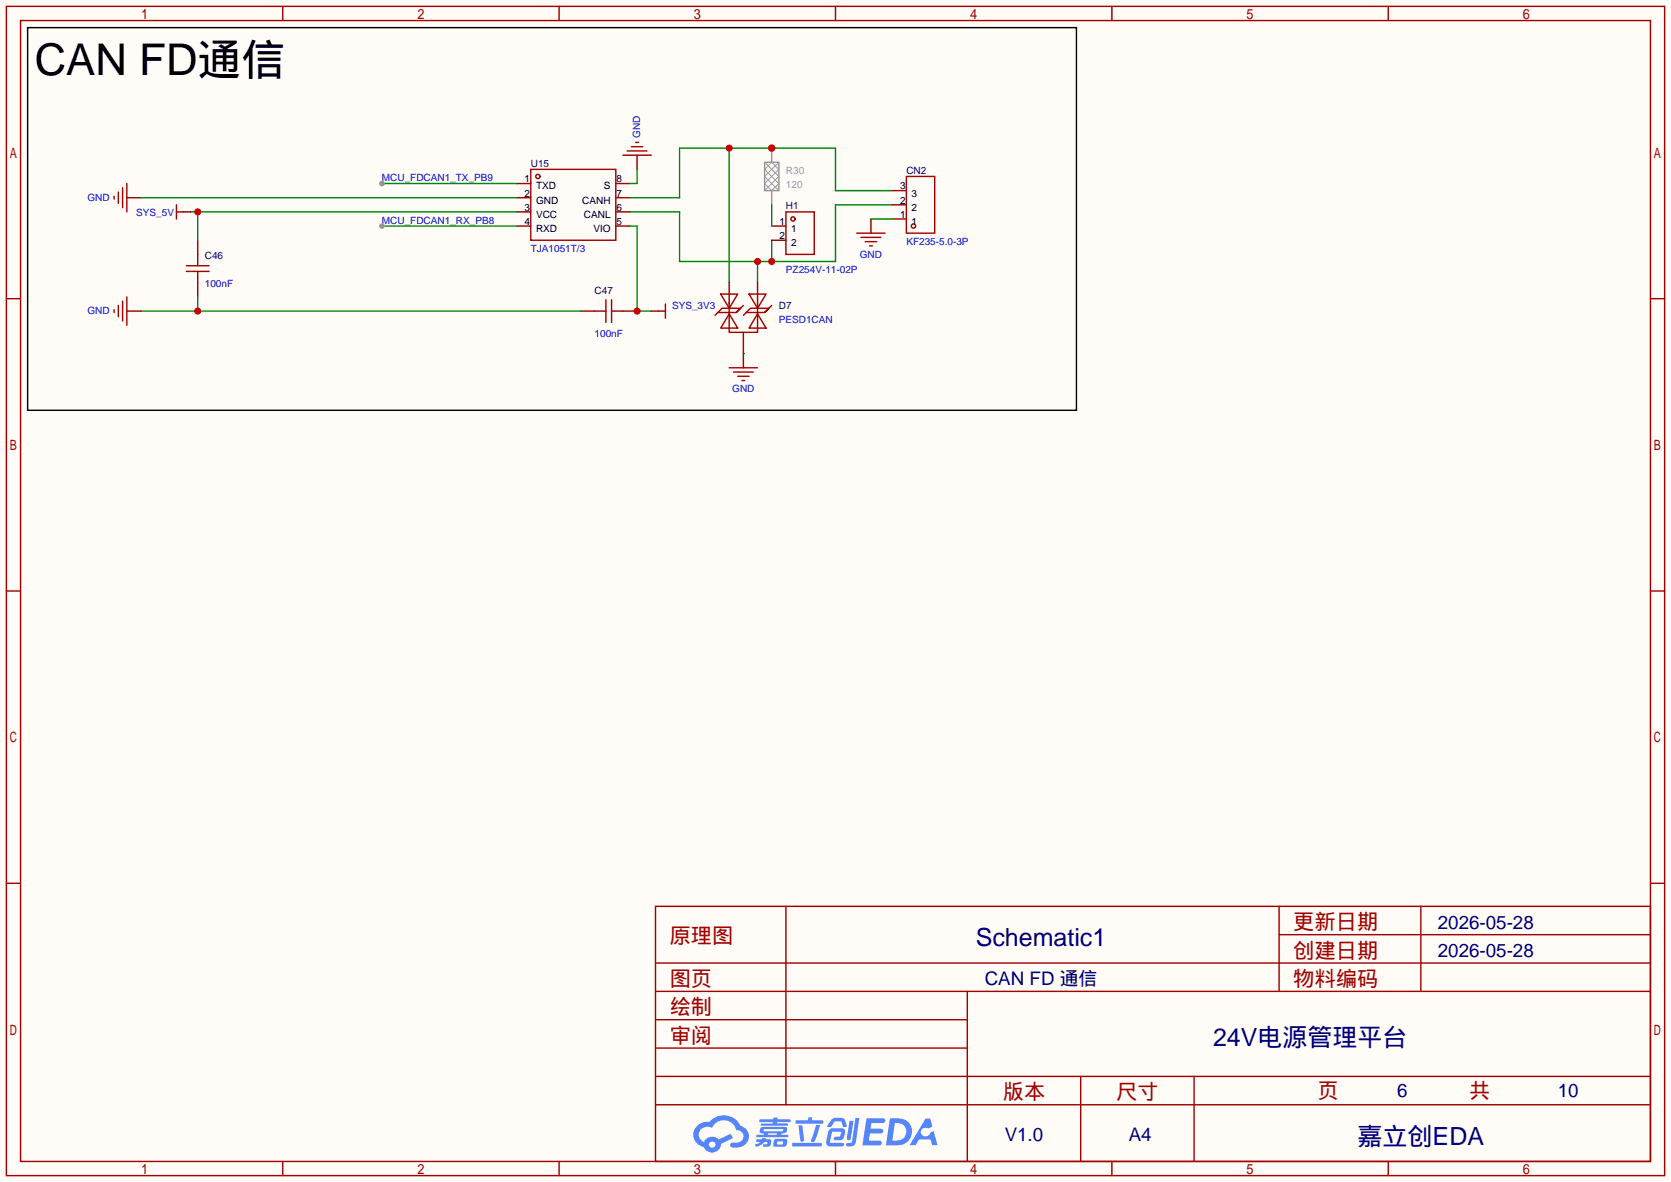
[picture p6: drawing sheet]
<svg xmlns="http://www.w3.org/2000/svg" width="299mm" height="212mm" viewBox="0 0 299 212" stroke-linecap="round" stroke-linejoin="round" font-family="sans-serif">
<path d="M0 0h299.5v211.8h-299.5z" fill="#fffcf7"/>
<g fill="none" stroke="#a10000" stroke-width=".25">
<path d="M1.1 1.1h297.2v209.6h-297.2zM3.7 3.7h292.1v204.5h-292.1zM50.7 1.1v2.6M100.2 1.1v2.6M149.7 1.1v2.6M199.3 1.1v2.6M248.8 1.1v2.6M1.1 53.5h2.6M295.8 53.5h2.5M1.1 105.9h2.6M295.8 105.9h2.5M1.1 158.3h2.6"/>
<path d="M295.8 158.3h2.5M117.5 162.4h178.3v45.8h-178.3zM117.5 177.7h178.3M117.5 172.6h178.3M140.8 162.4v35.6M173.4 177.7v30.5M229.2 162.4v15.3M229.2 167.5h66.6M254.6 162.4v15.3M117.5 182.8h55.9M117.5 198h178.3M117.5 192.9h178.3"/>
<path d="M117.5 187.8h55.9M193.7 192.9v15.3M214 192.9v15.3M50.7 208.2v2.5M100.2 208.2v2.5M149.7 208.2v2.5M199.3 208.2v2.5M248.8 208.2v2.5"/>
</g>
<g fill="#5487ff">
<path d="M155.3 200.4h2.1a.97 .97 0 0 1 1.3 .4 .53 .53 0 0 1-.7 .5h-1.8l-.2 1h1.9a.43 .43 0 0 1 .4 .5 .43 .43 0 0 1-.5 .3h-1.9l-.2 1.3h1.7a.45 .45 0 0 1 .6 .2 .45 .45 0 0 1-.2 .6l-3.2 .1z"/>
<path d="M165.9 200.5h.8l.4 1.4-.7 .4a.82 .82 0 0 0-1.2 .1 .82 .82 0 0 0 .1 1.1 .82 .82 0 0 0 1.2 0l.2-.5 .6-.3 .7 2.5h-.9l-.3-1h-2.1l-.6 1h-1.1z"/>
<path d="M152.2 200.9h.8l-.5 3.2a.36 .36 0 0 1-.4 .3 .36 .36 0 0 1-.3-.4z"/>
<path d="M153.3 200.4h.7l-.6 4.3a1.13 1.13 0 0 1-1.8 .6l.2-.4 .7-.1 .2-.2z"/>
<path d="M149 200.7l.6-.4h1a.77 .77 0 0 1 .9 .6l.3 .9-.2 .2h-.5l-.4-1h-.9a1.3 1.3 0 0 0-.8 .9l-.6 .1-.2-.2z"/>
<path d="M148.6 202.5l.5-.3h1.7a.66 .66 0 0 1 .6 .9l-.1 .4a.81 .81 0 0 1-.9 .9h-.7a.32 .32 0 0 1-.3-.4 .32 .32 0 0 1 .4-.3h.7l.3-.9-1.7 .1-.3 1.9h2.1a.32 .32 0 0 1 .4 .4 .32 .32 0 0 1-.4 .3l-2.3-.1-.5-.3v-.5z"/>
<path d="M142 204.8h5a.33 .33 0 0 1 .3 .4 .33 .33 0 0 1-.3 .3h-4.9l-.2-.2z"/>
<path d="M146.3 201.6h.7l-1 2.9a.36 .36 0 0 1-.4 .2 .36 .36 0 0 1-.3-.3z"/>
<path d="M143.1 201.7h.7l.3 2.6a.34 .34 0 0 1-.3 .3 .34 .34 0 0 1-.4-.2z"/>
<path d="M142.6 200.8h2.2l.1-.4 .1-.2h.6l-.1 .6h1.8a.32 .32 0 0 1 .3 .3 .32 .32 0 0 1-.4 .3h-4.5l-.1-.1z"/>
<path d="M135.6 204.2h.9l.1-.2 .7-.1-.1 .3h.9a.82 .82 0 0 1-.6 1.3h-.7v-.4l.7-.1v-.3h-.5l-.5 .4-1 .4-.2-.4 1-.4h-.8z"/>
<path d="M136.1 200.6h2.5v-.3h.8l-.1 .3h2.2l.2 .3-.2 .2h-2.3v.3h1.8l.2 .2-.2 .2h-4.5l-.2-.2 .1-.2h2l.1-.3h-2.3l-.1-.2z"/>
<path d="M159.5 200.4l-.7 4.9h1.6a2.47 2.47 0 0 0 2.9-1.7 2.47 2.47 0 0 0-1.4-3zM160.4 201.3a1.61 1.61 0 0 1 2 1.4 1.61 1.61 0 0 1-1.8 1.7h-.7z"/>
<path d="M136.3 202.2a.55 .55 0 0 0-.2 .7 .55 .55 0 0 0 .7 .2l.1 .3h-1.3v.4h5.5l.2-.2-.2-.2h-1.2l.2-.3a.7 .7 0 0 0 .8-.2 .7 .7 0 0 0 0-.9h-4.1zM136.9 202.4h3.3l.2 .1-.2 .2h-3.2l-.2-.1zM137.6 203.1h1.7l-.2 .3h-1.4z"/>
<path d="M138.8 204.3a1.05 1.05 0 0 0-.1 1.2 2.91 2.91 0 0 0 2.2-.2 .98 .98 0 0 0 0-1.2h-1.6zM139.4 204.6l.8-.1 .1 .1v.3l-.2 .2h-.8z"/>
<path d="M125 201.7a2.23 2.23 0 0 0-.7 2.3 2.23 2.23 0 0 0 1.8 1.6 1.58 1.58 0 0 0 1.8 .9 1.58 1.58 0 0 0 1.3-1.5l2.2-1-.5-.8-2.1 1a1.65 1.65 0 0 0-2.6 .5 1.45 1.45 0 0 1-.8-2 1.45 1.45 0 0 1 2-.7l.2 .1a2.3 2.3 0 0 1 2.3-1.3 2.3 2.3 0 0 1 2.1 1.7 1.12 1.12 0 0 1 1.2 1.1 1.12 1.12 0 0 1-1.1 1.2h-.7a.45 .45 0 0 0-.6 .3 .45 .45 0 0 0 .5 .6 2.26 2.26 0 0 0 2.9-2.5 2.04 2.04 0 0 0-1.5-1.4 3.3 3.3 0 0 0-5.5-.7l-1.2 .1zM127.1 205.2a.57 .57 0 0 1 1.1 0 .57 .57 0 0 1-1.1 0z"/>
</g>
<path d="M5 5h187.9v68.5h-187.9z" fill="none" stroke="#000" stroke-width=".25"/>
<g fill="none" stroke="#a10000" stroke-width=".25">
<path d="M95.1 30.4h15.3v12.7h-15.3zM33.4 47.6h4.1M33.4 48.6h4.1M35.4 45.6v2M35.4 48.6v2.1M106.6 55.8h2M108.6 53.7v4.1M109.6 55.8h2M109.6 53.7v4.1"/>
<circle cx="96.4" cy="31.6" r=".38"/>
</g>
<path d="M92.6 32.9h2.5M92.6 35.4h2.5M92.6 38h2.5M110.4 32.9h2.5M110.4 35.4h2.5M110.4 38h2.5M35.4 43.1v2.5M35.4 50.7v2.5M92.6 40.5h2.5M104 55.8h2.6M110.4 40.5h2.5M111.6 55.8h2.6" fill="none" stroke="#870000" stroke-width=".25"/>
<path d="M130.7 26.5v24.2M159.9 34.2h-10.2v-7.7h-27.9v8.9h-8.9" fill="none" stroke="#008700" stroke-width=".25"/>
<g fill="#c00">
<circle cx="138.3" cy="26.5" r=".63"/>
<circle cx="130.7" cy="26.5" r=".63"/>
</g>
<path d="M159.9 36.7h-10.2v10.2h-27.9v-8.9h-8.9M135.8 46.9v3.8M138.3 43.1v3.8" fill="none" stroke="#008700" stroke-width=".25"/>
<g fill="#c00">
<circle cx="138.3" cy="46.9" r=".63"/>
<circle cx="135.8" cy="46.9" r=".63"/>
</g>
<path d="M137 30.4l2.6 2.5-1.3 1.3-1.3-1.3 2.6-2.5-1.3-1.3zM137 29.1l2.6 2.5-2.6 2.6M139.6 29.1l-2.6 2.5 2.6 2.6" fill="none" stroke="#999" stroke-width=".18"/>
<path d="M137 29.1h2.6v5.1h-2.6zM138.3 26.5v2.6" fill="none" stroke="#999" stroke-width=".25"/>
<circle cx="138.3" cy="26.5" r=".63" fill="#c00"/>
<path d="M138.3 34.2v2.5" fill="none" stroke="#999" stroke-width=".25"/>
<g fill="none" stroke="#a10000" stroke-width=".25">
<path d="M162.4 31.6h5.1v10.2h-5.1zM153.5 41.8h5.1M154.3 42.5h3.6M155.1 43.3h2M155.8 44.1h.5M130.7 65.9h5.1M131.4 66.7h3.6M132.2 67.4h2M133 68.2h.5"/>
<circle cx="163.7" cy="40.5" r=".38"/>
</g>
<path d="M156.1 39.2v2.6M159.9 39.2h2.5M159.9 36.7h2.5M159.9 34.2h2.5M133.2 63.4v2.5" fill="none" stroke="#870000" stroke-width=".25"/>
<path d="M34.2 38h58.4M35.4 38v5.1M156.1 39.2h3.8" fill="none" stroke="#008700" stroke-width=".25"/>
<circle cx="35.4" cy="38" r=".63" fill="#c00"/>
<path d="M112.9 40.5h1.3v15.3h2.5" fill="none" stroke="#008700" stroke-width=".25"/>
<circle cx="114.2" cy="55.8" r=".63" fill="#c00"/>
<path d="M32.9 38h1.3M116.7 55.8h1.3" fill="none" stroke="#870000" stroke-width=".25"/>
<path d="M31.6 36.7v2.5M31.6 38h1.3M118 55.8h1.3M119.3 54.5v2.5" fill="none" stroke="#a10000" stroke-width=".25"/>
<path d="M25.3 55.8h78.7M35.4 53.2v2.6" fill="none" stroke="#008700" stroke-width=".25"/>
<circle cx="35.4" cy="55.8" r=".63" fill="#c00"/>
<path d="M22.7 35.4h2.6M114.2 27.8v2.6M22.7 55.8h2.6" fill="none" stroke="#870000" stroke-width=".25"/>
<path d="M20.4 35.2v.5M21.2 34.4v2M22 33.7v3.5M22.7 32.9v5.1M111.6 27.8h5.1M112.4 27.1h3.6M113.2 26.3h2M113.9 25.5h.5M20.4 55.5v.5M21.2 54.7v2.1M22 54v3.5M22.7 53.2v5.1" fill="none" stroke="#a10000" stroke-width=".25"/>
<path d="M25.3 35.4h67.3M68.5 32.9h24.1" fill="none" stroke="#008700" stroke-width=".25"/>
<circle cx="68.5" cy="32.9" r=".51" fill="#999"/>
<path d="M114.2 30.4v2.5h-1.3M68.5 40.5h24.1" fill="none" stroke="#008700" stroke-width=".25"/>
<circle cx="68.5" cy="40.5" r=".51" fill="#999"/>
<g fill="none" stroke="#a10000" stroke-width=".25">
<path d="M140.8 38h5.1v7.6h-5.1zM129.2 52.7h3l-1.5 2.5zM130.7 56.3l1.5 2.5h-3zM130.7 54.2v5.4h5.1v-5.1M132 56l.7-.8-.7 .8h-3.3l-.6 .5M133.2 54.7l-.5 .5h-3.3l-.7 .8M134.2 52.7h3.1l-1.5 2.5zM135.8 56.3l1.5 2.5h-3.1zM137 56l.8-.8-.8 .8h-3.3l-.5 .5M138.3 54.7l-.5 .5h-3.3l-.8 .8"/>
<circle cx="142.1" cy="39.2" r=".38"/>
</g>
<path d="M130.7 50.7v3.8M133.2 59.6v3.8M135.8 50.7v3.8M138.3 40.5h2.5M138.3 43.1h2.5" fill="none" stroke="#870000" stroke-width=".25"/>
<path d="M138.3 36.7v3.8M133.2 63.4h.1" fill="none" stroke="#008700" stroke-width=".25"/>
<text font-size="7.8" x="6.2" y="13.4">CAN FD通信</text>
<g font-size="4.5" fill="#000080">
<text x="174.9" y="169.6">Schematic1</text>
<text x="217.4" y="187.4">24V电源管理平台</text>
<text x="243.3" y="205.2">嘉立创EDA</text>
</g>
<g font-size="3.8" fill="#a00000">
<text x="231.8" y="166.5">更新日期</text>
<text x="120" y="169.1">原理图</text>
<text x="231.8" y="171.6">创建日期</text>
<text x="120" y="176.7">图页</text>
<text x="231.8" y="176.7">物料编码</text>
<text x="120" y="181.8">绘制</text>
<text x="120" y="186.9">审阅</text>
<text x="179.7" y="197">版本</text>
<text x="200" y="197">尺寸</text>
<text x="236.1" y="196.8">页</text>
<text x="263.3" y="196.8">共</text>
</g>
<g font-size="3.4" fill="#000080">
<text x="257.7" y="166.4">2026-05-28</text>
<text x="257.7" y="171.5">2026-05-28</text>
<text x="176.5" y="176.6">CAN FD 通信</text>
<text x="250.4" y="196.7">6</text>
<text x="279.2" y="196.7">10</text>
<text x="180.1" y="204.5">V1.0</text>
<text x="202.3" y="204.5">A4</text>
</g>
<g font-size="1.8" fill="#000080">
<text x="95.1" y="29.9">U15</text>
<text x="162.4" y="31.2">CN2</text>
<text x="140.8" y="37.5">H1</text>
<text x="36.7" y="46.4">C46</text>
<text x="106.6" y="52.8">C47</text>
<text x="139.6" y="55.3">D7</text>
</g>
<g font-size="1.8" fill="#00f">
<text x="114.7" y="24.7" transform="rotate(-90 114.7 24.7)">GND</text>
<text x="68.5" y="32.4">MCU_FDCAN1_TX_PB9</text>
<text x="15.7" y="36">GND</text>
<text x="24.4" y="38.8">SYS_5V</text>
<text x="68.5" y="40.1">MCU_FDCAN1_RX_PB8</text>
<text x="95.1" y="45.1">TJA1051T/3</text>
<text x="154.1" y="46.2">GND</text>
<text x="162.4" y="43.9">KF235-5.0-3P</text>
<text x="36.7" y="51.5">100nF</text>
<text x="140.8" y="49">PZ254V-11-02P</text>
<text x="15.7" y="56.3">GND</text>
<text x="120.4" y="55.3">SYS_3V3</text>
<text x="139.6" y="57.8">PESD1CAN</text>
<text x="106.6" y="60.4">100nF</text>
<text x="131.2" y="70.3">GND</text>
</g>
<g font-size="1.8">
<text x="94" y="32.7">1</text>
<text x="94" y="35.2">2</text>
<text x="96.1" y="33.9">TXD</text>
<text x="108.2" y="33.9">S</text>
<text x="110.5" y="35.2">7</text>
<text x="110.5" y="32.7">8</text>
<text x="161.3" y="33.9">3</text>
<text x="163.4" y="35.2">3</text>
<text x="94" y="37.8">3</text>
<text x="94" y="40.3">4</text>
<text x="96.1" y="36.5">GND</text>
<text x="96.1" y="39">VCC</text>
<text x="96.1" y="41.6">RXD</text>
<text x="104.3" y="36.5">CANH</text>
<text x="104.6" y="39">CANL</text>
<text x="106.3" y="41.6">VIO</text>
<text x="110.5" y="40.3">5</text>
<text x="110.5" y="37.8">6</text>
<text x="139.7" y="40.3">1</text>
<text x="141.8" y="41.6">1</text>
<text x="161.3" y="39">1</text>
<text x="161.3" y="36.5">2</text>
<text x="163.4" y="40.3">1</text>
<text x="163.4" y="37.8">2</text>
<text x="139.7" y="42.8">2</text>
<text x="141.8" y="44.1">2</text>
</g>
<g font-size="1.8" fill="#999">
<text x="140.8" y="31.2">R30</text>
<text x="140.8" y="33.7">120</text>
</g>
</svg>
